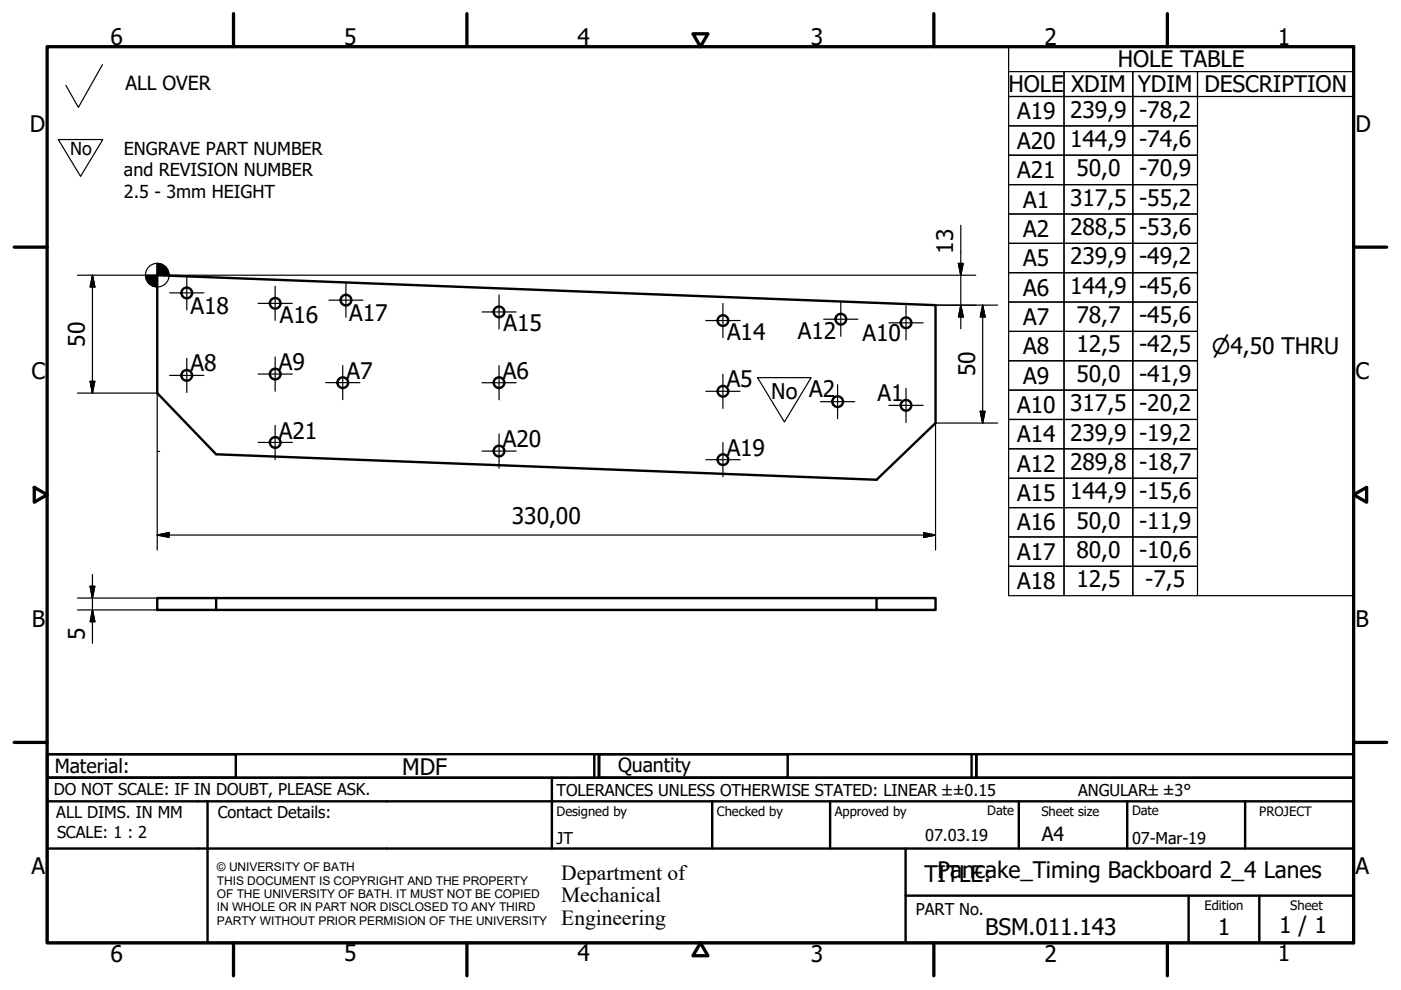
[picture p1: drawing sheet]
<svg xmlns="http://www.w3.org/2000/svg" width="297mm" height="210mm" viewBox="0 0 297 210" stroke-linecap="round" stroke-linejoin="round" font-family="sans-serif">
<!-- layer: Visible (ISO) -->
<g fill="none" stroke="#000" stroke-width=".51">
<path d="M33.3 58.3l165.1 6.4v25l-12.6 12-140-5.4-12.5-13zM33.3 126.8h12.5v2.5h-12.5zM45.8 129.3h140M45.8 126.8h140M185.8 126.8h12.6v2.5h-12.6z"/>
<circle cx="39.6" cy="79.6" r="1.13"/>
<circle cx="39.6" cy="62.1" r="1.13"/>
<circle cx="58.3" cy="79.3" r="1.13"/>
<circle cx="58.3" cy="64.3" r="1.13"/>
<circle cx="73.4" cy="63.6" r="1.13"/>
<circle cx="105.8" cy="66.1" r="1.13"/>
<circle cx="153.3" cy="68" r="1.13"/>
<circle cx="178.3" cy="67.7" r="1.13"/>
<circle cx="192.1" cy="68.4" r="1.13"/>
<circle cx="58.3" cy="93.8" r="1.13"/>
<circle cx="72.7" cy="81.1" r="1.13"/>
<circle cx="105.8" cy="95.6" r="1.13"/>
<circle cx="105.8" cy="81.1" r="1.13"/>
<circle cx="153.3" cy="97.5" r="1.13"/>
<circle cx="153.3" cy="83" r="1.13"/>
<circle cx="177.6" cy="85.2" r="1.13"/>
<circle cx="192.1" cy="85.9" r="1.13"/>
</g>
<!-- layer: Border (ISO) -->
<g fill="none" stroke="#000" stroke-width=".7">
<path d="M10 9.9h277v190h-277zM49.5 2.9v7M99 2.9v7M146.9 7.2h3.2l-1.6 2.7zM198 2.9v7M247.5 2.9v7M3 52.4h7M287 52.4h7M7.3 103.3l2.7 1.6-2.7 1.6zM287 104.9l2.8-1.6v3.2zM3 157.4h7M287 157.4h7"/>
<path d="M49.5 199.9v7M99 199.9v7M148.5 199.9l1.6 2.7h-3.2zM198 199.9v7M247.5 199.9v7"/>
</g>
<!-- layer: Title (ISO) -->
<g fill="none" stroke="#000" stroke-width=".51">
<path d="M10 159.9h40v5h-40zM10 159.9h117v5h-117zM126 159.9v5M127 159.9h40v5h-40zM127 159.9h80v5h-80zM206 159.9v5M207 159.9h80v5h-80zM10 169.9v-5h277v5M10 169.9h277v30h-277zM10 179.9h277M44 169.9v30M117 164.9v15"/>
<path d="M151 169.9v10M176 169.9v10M192 179.9v20M216 169.9v10M239 169.9v10M264 169.9v10M192 189.9h95M252 189.9v10M267 189.9v10"/>
</g>
<!-- layer: Sketch Geometry (ISO) -->
<path d="M21.7 13.7l-5.1 9.1-2.6-4.7M12.4 29.6h9.4l-4.7 7.8zM33.3 95.7h.5M160.6 80.1h11.4l-5.7 9.4z" fill="none" stroke="#000" stroke-width=".25"/>
<!-- layer: Dimension (ISO) -->
<g fill="none" stroke="#000" stroke-width=".25">
<path d="M16.4 58.3h14.5M19.6 58.3l.5 2.5h-1zM19.6 58.3v25M35.8 58.3h171.1M203.2 55.9h1l-.5 2.4zM203.7 47.8v21.9M198.4 64.7h13.1M203.7 64.7l.5 2.5h-1zM208.3 64.7l.6 2.5h-1.1zM208.3 64.7v25M16.4 83.3h16.9v33.3M19.1 80.8h1l-.5 2.5z"/>
<path d="M207.8 87.2h1.1l-.6 2.5zM211.5 89.7h-13.1v26.9M33.3 113.4l2.5-.5v1zM33.3 113.4h165.1M195.8 112.9l2.6 .5-2.6 .5zM16.4 129.3h16.9M16.4 126.8h16.9M19.1 124.3h1l-.5 2.5zM19.6 129.3l.5 2.5h-1zM19.6 121.8v14.6"/>
<circle cx="33.3" cy="58.3" r="2.51"/>
</g>
<g fill="#000" stroke="#000" stroke-width=".25">
<path d="M30.8 58.3l.8 1.8-.6-.8zM30.8 58.3l1.6 2.4-.8-.6zM30.8 58.3l2.5 2.5-.9-.1zM33.3 58.3h2.5zM33.3 55.9l2.5 2.4h-2.5zM33.3 55.9v4.9zM30.8 58.3h2.5v2.5zM30.8 58.3h2.5zM35.1 56.6l.5 .8 .2 .9zM34.3 56l.8 .6 .7 1.7zM33.3 55.9l1 .1 1.5 2.3zM203.2 55.9l.5 2.4z"/>
<path d="M203.2 55.9h1l-.5 2.4zM19.6 58.3l.5 2.5zM19.6 58.3l.5 2.5h-1zM203.7 64.7l.5 2.5zM203.7 64.7l.5 2.5h-1zM208.3 64.7l.6 2.5zM208.3 64.7l.6 2.5h-1.1zM19.1 80.8l.5 2.5zM19.1 80.8h1l-.5 2.5zM207.8 87.2l.5 2.5zM207.8 87.2h1.1l-.6 2.5zM33.3 113.4l2.5-.5z"/>
<path d="M33.3 113.4l2.5-.5v1zM195.8 113.9l2.6-.5zM195.8 112.9l2.6 .5-2.6 .5zM19.1 124.3l.5 2.5zM19.1 124.3h1l-.5 2.5zM19.6 129.3l.5 2.5zM19.6 129.3l.5 2.5h-1z"/>
</g>
<!-- layer: Symbol (ISO) -->
<g fill="none" stroke="#000" stroke-width=".25">
<path d="M213.8 15.2h11.8v5.3h-11.8h11.8v6.2h-11.8h11.8v6.2h-11.8h11.8v6.3h-11.8h11.8v6.2h-11.8h11.8v6.2h-11.8h11.8v6.2h-11.8h11.8v6.2h-11.8h11.8v6.3h-11.8h11.8v6.2h-11.8h11.8v6.2h-11.8h11.8v6.2h-11.8h11.8v6.3h-11.8h11.8v6.2h-11.8h11.8v6.2h-11.8h11.8v6.2h-11.8h11.8v6.3h-11.8h11.8v6.2v-6.2h14.6v6.2v-6.2h13.7v6.2M213.8 9.9h73.2v116.4h-73.2zM225.6 15.2h14.6v5.3h-14.6zM240.2 15.2h13.7v5.3h-13.7zM287 15.2h-33.1v5.3h33.1M225.6 20.5h14.6v6.2h-14.6zM225.6 26.7h14.6v6.2h-14.6zM225.6 32.9h14.6v6.3h-14.6zM225.6 39.2h14.6v6.2h-14.6zM240.2 20.5h13.7v6.2h-13.7zM240.2 26.7h13.7v6.2h-13.7zM240.2 32.9h13.7v6.3h-13.7z"/>
<path d="M240.2 39.2h13.7v6.2h-13.7zM225.6 45.4h14.6v6.2h-14.6zM225.6 51.6h14.6v6.2h-14.6zM225.6 57.8h14.6v6.2h-14.6zM240.2 45.4h13.7v6.2h-13.7zM240.2 51.6h13.7v6.2h-13.7zM240.2 57.8h13.7v6.2h-13.7zM225.6 64h14.6v6.3h-14.6zM225.6 70.3h14.6v6.2h-14.6zM225.6 76.5h14.6v6.2h-14.6zM240.2 64h13.7v6.3h-13.7zM240.2 70.3h13.7v6.2h-13.7z"/>
<path d="M240.2 76.5h13.7v6.2h-13.7zM225.6 82.7h14.6v6.2h-14.6zM225.6 88.9h14.6v6.3h-14.6zM225.6 95.2h14.6v6.2h-14.6zM240.2 82.7h13.7v6.2h-13.7zM240.2 88.9h13.7v6.3h-13.7zM240.2 95.2h13.7v6.2h-13.7zM225.6 101.4h14.6v6.2h-14.6zM225.6 107.6h14.6v6.2h-14.6zM225.6 113.8h14.6v6.3h-14.6zM240.2 101.4h13.7v6.2h-13.7zM240.2 107.6h13.7v6.2h-13.7z"/>
<path d="M240.2 113.8h13.7v6.3h-13.7z"/>
</g>
<!-- layer: Sketch Geometry (ISO) -->
<path d="M166.2 98.9h.1" fill="none" stroke="#fff" stroke-width=".21"/>
<!-- layer: Center Mark (ISO) -->
<g fill="none" stroke="#000" stroke-width=".25">
<path d="M39.6 58.5v7.2M36 62.1h7.2M36 79.6h7.2M39.6 76v7.2M54.7 79.3h7.3M54.7 64.3h7.3M58.3 75.7v7.2M58.3 60.7v7.2M69.7 63.6h7.3M72.7 77.5v7.2M73.3 60v7.3M102.2 66.1h7.2"/>
<path d="M105.8 77.5v7.3M105.8 62.5v7.3M149.6 68h7.3M153.3 79.3v7.3M153.3 64.3v7.3M174.6 67.7h7.3M178.3 64v7.3M188.5 68.4h7.2M192.1 64.8v7.3M54.7 93.8h7.3M58.3 90.2v7.2M69 81.1h7.3"/>
<path d="M102.2 81.1h7.2M102.2 95.6h7.2M105.8 92v7.3M149.6 83h7.3M149.6 97.5h7.3M153.3 93.8v7.3M174 85.2h7.2M177.6 81.5v7.3M188.5 86h7.2M192.1 82.3v7.3"/>
</g>
<g font-size="4.8">
<text x="23.4" y="9.5">6</text>
<text x="72.9" y="9.5">5</text>
<text x="122.4" y="9.5">4</text>
<text x="171.9" y="9.5">3</text>
<text x="221.4" y="9.5">2</text>
<text x="270.9" y="9.5">1</text>
<text x="237" y="14.3">HOLE TABLE</text>
<text x="213.8" y="19.6">HOLE</text>
<text x="227.1" y="19.6">XDIM</text>
<text x="241.3" y="19.6">YDIM</text>
<text x="255.4" y="19.6">DESCRIPTION</text>
<text x="6.3" y="27.9">D</text>
<text x="215.6" y="25.3">A19</text>
<text x="226.9" y="24.9">239,9</text>
<text x="241.5" y="24.9">-78,2</text>
<text x="287.4" y="27.9">D</text>
<text x="215.6" y="31.6">A20</text>
<text x="226.9" y="31.2">144,9</text>
<text x="241.5" y="31.2">-74,6</text>
<text x="215.6" y="37.8">A21</text>
<text x="228.2" y="37.4">50,0</text>
<text x="241.5" y="37.4">-70,9</text>
<text x="217" y="44">A1</text>
<text x="226.9" y="43.6">317,5</text>
<text x="241.5" y="43.6">-55,2</text>
<text x="202.1" y="53.8" transform="rotate(-90 202.1 53.8)">13</text>
<text x="217" y="50.3">A2</text>
<text x="226.9" y="49.8">288,5</text>
<text x="241.5" y="49.8">-53,6</text>
<text x="217" y="56.4">A5</text>
<text x="226.9" y="56.1">239,9</text>
<text x="241.5" y="56.1">-49,2</text>
<text x="217" y="62.7">A6</text>
<text x="226.9" y="62.3">144,9</text>
<text x="241.5" y="62.3">-45,6</text>
<text x="40.4" y="66.5">A18</text>
<text x="59.3" y="68.4">A16</text>
<text x="74.1" y="68">A17</text>
<text x="106.8" y="70.2">A15</text>
<text x="169.2" y="71.8">A12</text>
<text x="217" y="68.9">A7</text>
<text x="228.2" y="68.5">78,7</text>
<text x="241.5" y="68.5">-45,6</text>
<text x="18" y="73.5" transform="rotate(-90 18 73.5)">50</text>
<text x="154.2" y="72.2">A14</text>
<text x="182.9" y="72.3">A10</text>
<text x="217" y="75.1">A8</text>
<text x="228.2" y="74.7">12,5</text>
<text x="241.5" y="74.7">-42,5</text>
<text x="6.7" y="80.4">C</text>
<text x="40.4" y="78.7">A8</text>
<text x="59.1" y="78.4">A9</text>
<text x="73.5" y="80.3">A7</text>
<text x="106.6" y="80.3">A6</text>
<text x="154.1" y="82.1">A5</text>
<text x="206.8" y="79.8" transform="rotate(-90 206.8 79.8)">50</text>
<text x="217" y="81.4">A9</text>
<text x="228.2" y="81">50,0</text>
<text x="241.5" y="81">-41,9</text>
<text x="287.4" y="80.4">C</text>
<text x="186.1" y="84.9">A1</text>
<text x="215.6" y="87.6">A10</text>
<text x="226.9" y="87.2">317,5</text>
<text x="241.5" y="87.2">-20,2</text>
<text x="59.1" y="93">A21</text>
<text x="106.6" y="94.8">A20</text>
<text x="215.6" y="93.8">A14</text>
<text x="226.9" y="93.4">239,9</text>
<text x="241.5" y="93.4">-19,2</text>
<text x="154.1" y="96.6">A19</text>
<text x="215.6" y="100.1">A12</text>
<text x="226.9" y="99.6">289,8</text>
<text x="241.5" y="99.6">-18,7</text>
<text x="215.6" y="106.2">A15</text>
<text x="226.9" y="105.9">144,9</text>
<text x="241.5" y="105.8">-15,6</text>
<text x="108.5" y="111">330,00</text>
<text x="215.6" y="112.5">A16</text>
<text x="228.2" y="112.1">50,0</text>
<text x="241.5" y="112.1">-11,9</text>
<text x="215.6" y="118.7">A17</text>
<text x="228.2" y="118.3">80,0</text>
<text x="241.5" y="118.3">-10,6</text>
<text x="215.6" y="124.9">A18</text>
<text x="228.2" y="124.5">12,5</text>
<text x="242.8" y="124.5">-7,5</text>
<text x="6.8" y="132.9">B</text>
<text x="18" y="135.6" transform="rotate(-90 18 135.6)">5</text>
<text x="287.4" y="132.9">B</text>
<text x="85.3" y="164.2">MDF</text>
<text x="6.7" y="185.4">A</text>
<text x="287.4" y="185.4">A</text>
<text x="196" y="187">TPancake_Timing Backboard 2_4 Lanes</text>
<text x="198.8" y="187">ITLE:</text>
<text x="271.2" y="197.9">1 / 1</text>
<text x="23.4" y="203.9">6</text>
<text x="72.9" y="203.8">5</text>
<text x="122.4" y="203.8">4</text>
<text x="171.9" y="203.9">3</text>
<text x="208.9" y="198.2">BSM.011.143</text>
<text x="221.4" y="203.9">2</text>
<text x="258.2" y="198.2">1</text>
<text x="270.9" y="203.8">1</text>
</g>
<g font-size="4.6">
<text x="257" y="75.1">⌀4,50 THRU</text>
<text x="163.5" y="84.5">No A2</text>
<text x="119" y="186.5">Department of</text>
<text x="119" y="191.3">Mechanical</text>
<text x="119" y="196">Engineering</text>
</g>
<g font-size="4.1">
<text x="26.6" y="19.2">ALL OVER</text>
<text x="11.6" y="163.9">Material:</text>
<text x="131" y="163.7">Quantity</text>
<text x="220.9" y="178.4">A4</text>
</g>
<g font-size="3.8">
<text x="14.9" y="32.9">No</text>
<text x="26.3" y="32.8">ENGRAVE PART NUMBER</text>
<text x="26.3" y="37.4">and REVISION NUMBER</text>
<text x="26.3" y="41.9">2.5 - 3mm HEIGHT</text>
</g>
<g font-size="3.5">
<text x="11.4" y="168.5">DO NOT SCALE: IF IN DOUBT, PLEASE ASK.</text>
<text x="11.9" y="173.5">ALL DIMS. IN MM</text>
<text x="46.2" y="173.5">Contact Details:</text>
<text x="118" y="168.8">TOLERANCES UNLESS OTHERWISE STATED: LINEAR ±±0.15</text>
<text x="228.6" y="168.8">ANGULAR±±3°</text>
<text x="12.1" y="177.6">SCALE: 1 : 2</text>
<text x="118" y="178.9">JT</text>
<text x="196.2" y="178.3">07.03.19</text>
<text x="240" y="178.9">07-Mar-19</text>
<text x="194.2" y="194.1">PART No.</text>
</g>
<g font-size="2.8">
<text x="118" y="173">Designed by</text>
<text x="152" y="173">Checked by</text>
<text x="177" y="173">Approved by</text>
<text x="209.3" y="172.9">Date</text>
<text x="220.8" y="173">Sheet size</text>
<text x="240" y="172.9">Date</text>
<text x="267" y="172.9">PROJECT</text>
<text x="255.4" y="193">Edition</text>
<text x="273.6" y="193">Sheet</text>
</g>
<g font-size="2.5">
<text x="46" y="184.7">© UNIVERSITY OF BATH</text>
<text x="46" y="187.6">THIS DOCUMENT IS COPYRIGHT AND THE PROPERTY</text>
<text x="46" y="190.4">OF THE UNIVERSITY OF BATH. IT MUST NOT BE COPIED</text>
<text x="46" y="193.2">IN WHOLE OR IN PART NOR DISCLOSED TO ANY THIRD</text>
<text x="46" y="196.1">PARTY WITHOUT PRIOR PERMISION OF THE UNIVERSITY</text>
</g>
</svg>
